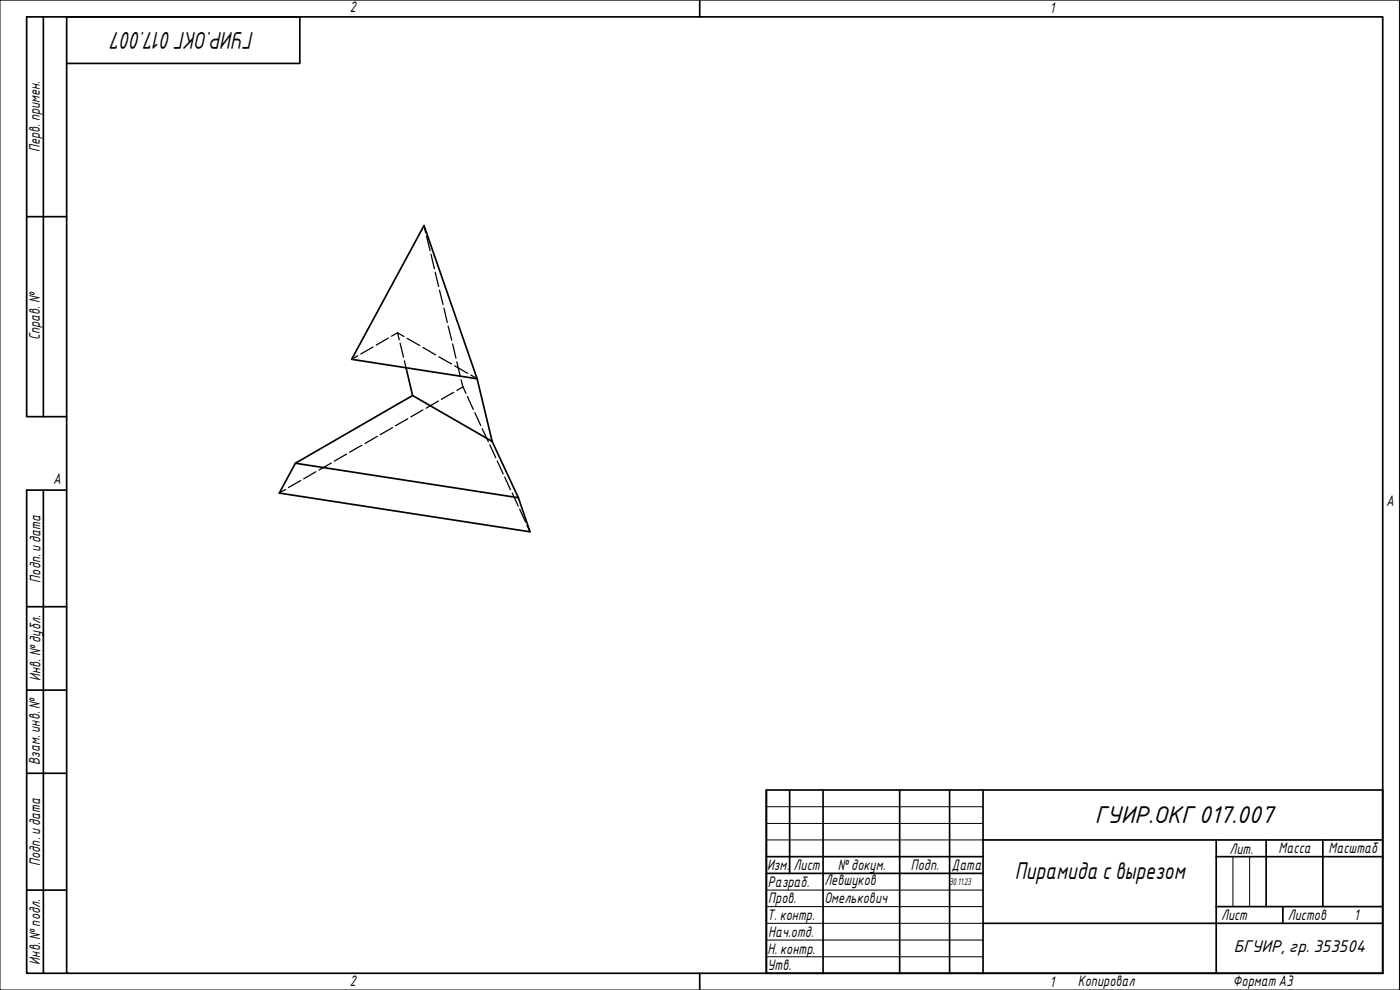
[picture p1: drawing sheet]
<svg xmlns="http://www.w3.org/2000/svg" width="420mm" height="297mm" viewBox="0 0 420 297" stroke-linecap="round" stroke-linejoin="round" font-family="sans-serif">
<g fill="none" stroke="#000" stroke-width=".38">
<path d="M127.3 67.7l.5 2.1M128 70.9l1.1 4.3M129.3 76.3l1.1 4.3M119.3 99.9l-1.8 1M119.3 99.9l1.9 1.1M119.3 99.9l.5 2.1M130.6 81.7l1 4.3M131.9 87l1.1 4.4M133.2 92.4l1 4.4M134.5 97.8l1.1 4.3M107.4 106.7l-1.9 1.1M112 104.1l-3.7 2.1"/>
<path d="M116.5 101.5l-3.6 2.1M120.1 103l1 4.2M121.3 108.3l.6 2M122.2 101.5l3.8 2.2M126.9 104.3l3.8 2.2M131.7 107l3.8 2.2M135.8 103.2l1 4.3M136.1 117.7l-3.6 2.1M136.5 109.8l3.8 2.2M137.1 117.1l1.8-1 .9 1.9M137.1 108.6l1 4.3M138.4 114l.5 2.1"/>
<path d="M140.3 119l1.7 3.9M141.3 112.5l1.9 1.2M99.4 138.9l-3.6 2.1M104 136.3l-3.7 2.1M108.6 133.6l-3.7 2.1M113.2 130.9l-3.7 2.2M117.8 128.3l-3.7 2.1M122.4 125.7l-3.7 2M126.9 123l-3.6 2.1M131.6 120.3l-3.7 2.2M142.5 123.8l1.8 3.9M144.7 128.6l1.9 3.9"/>
<path d="M147 133.5l1.8 3.8M149.2 138.3l1.8 3.9M85.7 146.9l-1.9 1M90.2 144.2l-3.6 2.1M94.8 141.5l-3.7 2.2M151.4 143.1l1.8 3.9M153.7 147.9l1.8 3.9M156 152.8l1.7 3.8M158.2 157.7l.9 1.9"/>
</g>
<path d="M127.3 67.7l15.9 46-37.7-5.9zM121.9 110.3l1.9 8.4 23.9 13.7-4.5-18.7M123.8 118.7l-35.2 20.3 67 10.3-7.9-16.9M88.6 139l-4.8 8.9 75.3 11.7-3.5-10.3" fill="none" stroke="#000" stroke-width=".51"/>
<path d="M20 5.1h395v286.9h-395zM210 0v5.1M210 292v5" fill="none" stroke="#000" stroke-width=".51"/>
<path d="M0 0h420v297h-420z" fill="none" stroke="#000" stroke-width=".3"/>
<g fill="none" stroke="#000" stroke-width=".51">
<path d="M230 237h185v55h-185zM237 237v25.1M247 237v55M270 237v55M285 237v55M295 237v55M230 257h65M295 252h120M365 257h50M365 252v40M380 252v20M397 252v20"/>
<path d="M230 262.1h65M295 277h120M365 272h50M385 272v5"/>
</g>
<path d="M230 242h65M230 247.1h65M230 252h65M370 257v15M375 257v15M230 267.1h65M230 272h65M230 277h65M230 282.1h65M230 287.1h65" fill="none" stroke="#000" stroke-width=".3"/>
<path d="M13 5.1v119.9M20 19h70v-13.9h-82v119.9h12M8 65h12M13 147.1v144.9M20 147.1h-12v144.9h12M8 182h12M8 207.1h12M8 232h12M8 267.1h12" fill="none" stroke="#000" stroke-width=".51"/>
<g font-size="7">
<text x="76.3" y="9.5" transform="rotate(180 76.3 9.5)">ГУИР.ОКГ017.007</text>
<text x="328.5" y="246.9">ГУИР.ОКГ017.007</text>
<text x="304.5" y="263.8">Пирамида свырезом</text>
</g>
<text font-size="4.9" x="370.3" y="285.7">БГУИР, гр. 353504</text>
<g font-size="4.4">
<text x="105" y="3.7">2</text>
<text x="315" y="3.8">1</text>
<text x="11.9" y="45.6" transform="rotate(-90 11.9 45.6)">Перв. примен.</text>
<text x="12" y="102.2" transform="rotate(-90 12 102.2)">Справ. №</text>
<text x="16" y="145.2">A</text>
<text x="416" y="151.7">A</text>
<text x="12.2" y="174.8" transform="rotate(-90 12.2 174.8)">Подп. идата</text>
<text x="12.2" y="204.3" transform="rotate(-90 12.2 204.3)">Инв. №дубл.</text>
<text x="12" y="229.5" transform="rotate(-90 12 229.5)">Взам. инв. №</text>
<text x="369" y="256.1">Лит.</text>
<text x="383.7" y="256.1">Масса</text>
<text x="398.7" y="256.1">Масштаб</text>
<text x="12.1" y="259.8" transform="rotate(-90 12.1 259.8)">Подп. идата</text>
<text x="230.2" y="261.1">Изм.</text>
<text x="238.2" y="261.1">Лист</text>
<text x="251.5" y="261">№докум.</text>
<text x="273.4" y="261.2">Подп.</text>
<text x="285.6" y="261.2">Дата</text>
<text x="230.4" y="266.1">Разраб.</text>
<text x="247.4" y="265.7">Левшуков</text>
<text x="230.6" y="271.1">Пров.</text>
<text x="247.4" y="271.1">Омелькович</text>
<text x="230.3" y="276.1">Т. контр.</text>
<text x="230.5" y="281.1">Нач.отд.</text>
<text x="366.5" y="276.1">Лист</text>
<text x="386.5" y="276.1">Листов</text>
<text x="406.4" y="276">1</text>
<text x="230.4" y="286.1">Н. контр.</text>
<text x="12.1" y="289.4" transform="rotate(-90 12.1 289.4)">Инв. №подл.</text>
<text x="230.3" y="291.1">Утв.</text>
<text x="105" y="295.9">2</text>
<text x="315" y="296.1">1</text>
<text x="323.5" y="295.8">Копировал</text>
<text x="370" y="295.8">Формат А3</text>
</g>
<text font-size="2.8" x="285" y="265.5">30.11.23</text>
</svg>
